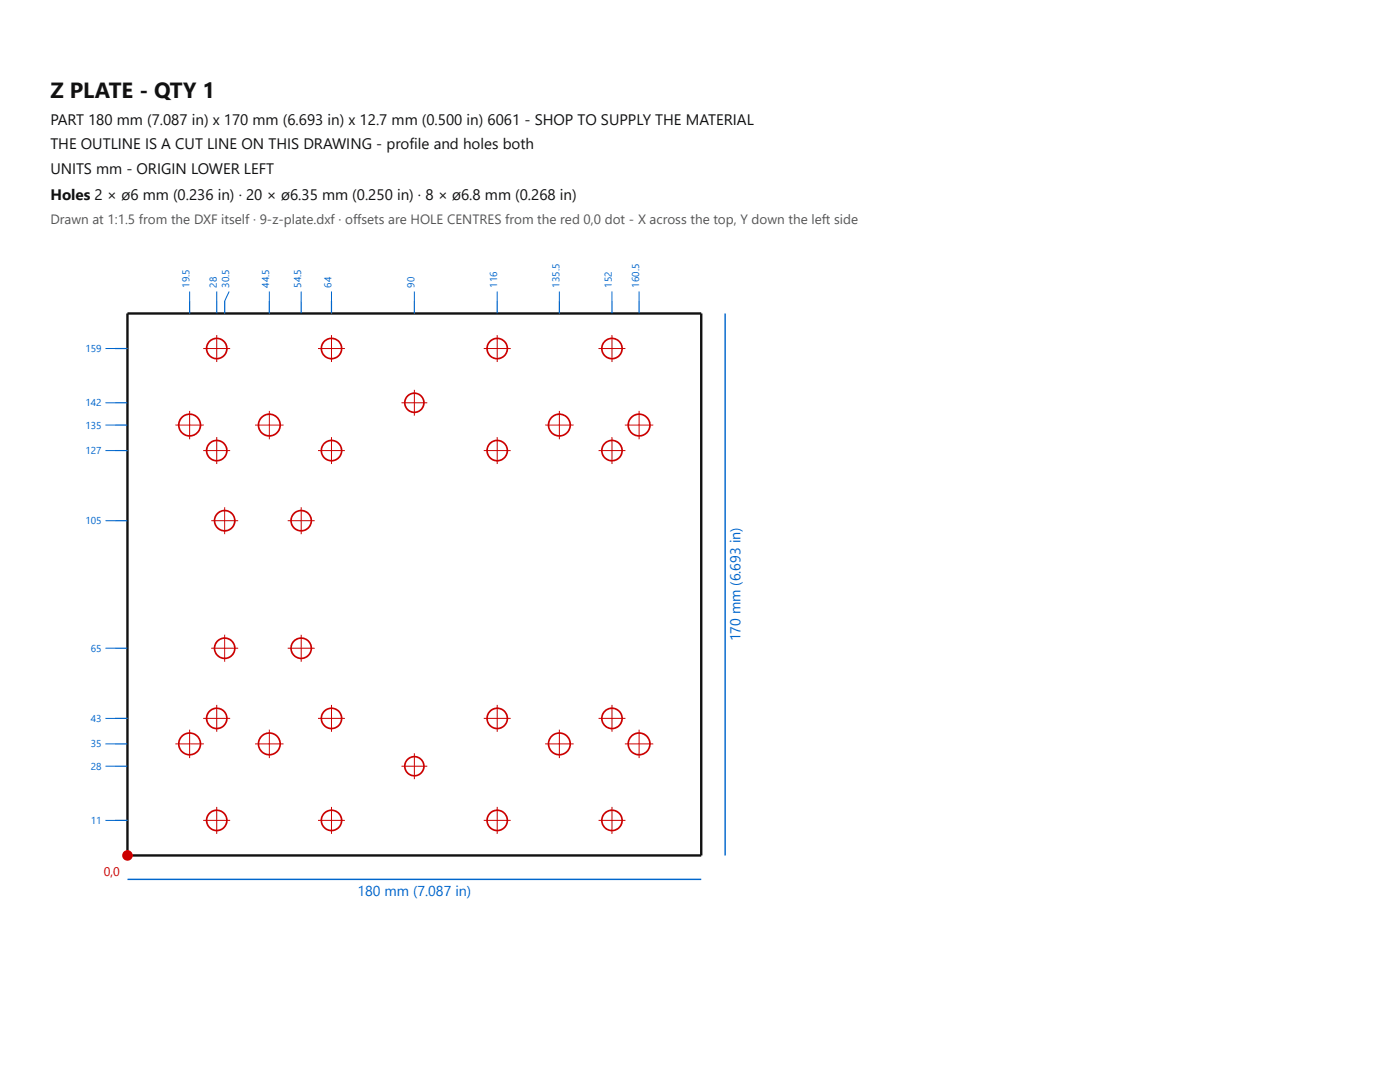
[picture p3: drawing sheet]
<svg xmlns="http://www.w3.org/2000/svg" width="279mm" height="216mm" viewBox="0 0 279 216" stroke-linecap="round" stroke-linejoin="round" font-family="sans-serif">
<path d="M25.4 62.6h114.5v108.1h-114.5z" fill="none" stroke="#111" stroke-width=".48"/>
<g fill="none" stroke="#c00" stroke-width=".33">
<circle cx="43.3" cy="69.5" r="2.02"/>
<circle cx="66.2" cy="69.5" r="2.02"/>
<circle cx="99.2" cy="69.5" r="2.02"/>
<circle cx="122.1" cy="69.5" r="2.02"/>
<circle cx="37.8" cy="84.8" r="2.17"/>
<circle cx="43.3" cy="89.9" r="2.02"/>
<circle cx="53.7" cy="84.8" r="2.17"/>
<circle cx="66.2" cy="89.9" r="2.02"/>
<circle cx="82.7" cy="80.4" r="1.91"/>
<circle cx="99.2" cy="89.9" r="2.02"/>
<circle cx="111.6" cy="84.8" r="2.17"/>
<circle cx="122.1" cy="89.9" r="2.02"/>
<circle cx="127.5" cy="84.8" r="2.17"/>
<circle cx="44.8" cy="103.9" r="2.02"/>
<circle cx="60.1" cy="103.9" r="2.02"/>
<circle cx="44.8" cy="129.3" r="2.02"/>
<circle cx="60.1" cy="129.3" r="2.02"/>
<circle cx="37.8" cy="148.4" r="2.17"/>
<circle cx="43.3" cy="143.3" r="2.02"/>
<circle cx="53.7" cy="148.4" r="2.17"/>
<circle cx="66.2" cy="143.3" r="2.02"/>
<circle cx="82.7" cy="152.9" r="1.91"/>
<circle cx="99.2" cy="143.3" r="2.02"/>
<circle cx="111.6" cy="148.4" r="2.17"/>
<circle cx="122.1" cy="143.3" r="2.02"/>
<circle cx="127.5" cy="148.4" r="2.17"/>
<circle cx="43.3" cy="163.7" r="2.02"/>
<circle cx="66.2" cy="163.7" r="2.02"/>
<circle cx="99.2" cy="163.7" r="2.02"/>
<circle cx="122.1" cy="163.7" r="2.02"/>
</g>
<g fill="none" stroke="#c00" stroke-width=".2">
<path d="M40.6 69.5h5.3M43.3 66.9v5.3M63.5 69.5h5.3M66.2 66.9v5.3M82.7 77.8v5.1M96.5 69.5h5.4M99.2 66.9v5.3M119.4 69.5h5.4M122.1 66.9v5.3M35 84.8h5.7M37.8 82v5.6M40.6 89.9h5.3"/>
<path d="M43.3 87.2v5.4M50.9 84.8h5.7M53.7 82v5.6M63.5 89.9h5.3M66.2 87.2v5.4M80.1 80.4h5.2M96.5 89.9h5.4M99.2 87.2v5.4M108.8 84.8h5.7M111.6 82v5.6M119.4 89.9h5.4M122.1 87.2v5.4"/>
<path d="M124.7 84.8h5.7M127.5 82v5.6M42.2 103.9h5.3M44.8 101.2v5.4M57.4 103.9h5.4M60.1 101.2v5.4M42.2 129.3h5.3M44.8 126.7v5.3M57.4 129.3h5.4M60.1 126.7v5.3M35 148.4h5.7M37.8 145.6v5.7"/>
<path d="M40.6 143.3h5.3M43.3 140.7v5.3M50.9 148.4h5.7M53.7 145.6v5.7M63.5 143.3h5.3M66.2 140.7v5.3M80.1 152.9h5.2M82.7 150.3v5.2M96.5 143.3h5.4M99.2 140.7v5.3M108.8 148.4h5.7M111.6 145.6v5.7"/>
<path d="M119.4 143.3h5.4M122.1 140.7v5.3M124.7 148.4h5.7M127.5 145.6v5.7M40.6 163.7h5.3M43.3 161v5.4M63.5 163.7h5.3M66.2 161v5.4M96.5 163.7h5.4M99.2 161v5.4M119.4 163.7h5.4M122.1 161v5.4"/>
</g>
<path d="M144.7 62.6v108.1M25.4 175.5h114.5" fill="none" stroke="#06c" stroke-width=".29"/>
<circle cx="25.4" cy="170.7" r="1.05" fill="#c00"/>
<g fill="none" stroke="#06c" stroke-width=".24">
<path d="M23 69.5h2.4M37.8 60.1v2.5M43.3 60.1v2.5M44.8 60.1v2.5M53.7 60.1v2.5M60.1 60.1v2.5M66.2 60.1v2.5M82.7 60.1v2.5M99.2 60.1v2.5M111.6 60.1v2.5M122.1 60.1v2.5M127.5 60.1v2.5"/>
<path d="M23 80.4h2.4M23 84.8h2.4M23 89.9h2.4M23 103.9h2.4M23 129.3h2.4M23 143.3h2.4M23 148.4h2.4M23 152.9h2.4M23 163.7h2.4"/>
</g>
<g fill="none" stroke="#06c" stroke-width=".2">
<path d="M37.8 58.2v1.9M43.3 58.2v1.9M45.7 58.2l-.9 1.9M53.7 58.2v1.9M60.1 58.2v1.9M66.2 58.2v1.9M82.7 58.2v1.9M99.2 58.2v1.9M111.6 58.2v1.9M122.1 58.2v1.9M127.5 58.2v1.9M21 69.5h2"/>
<path d="M21 80.4h2M21 84.8h2M21 89.9h2M21 103.9h2M21 129.3h2M21 143.3h2M21 148.4h2M21 152.9h2M21 163.7h2"/>
</g>
<text font-size="4.4" fill="#111" x="10.1" y="19.6">Z PLATE - QTY 1</text>
<g font-size="3" fill="#111">
<text x="10.1" y="25">PART 180 mm (7.087 in) x 170 mm (6.693 in) x 12.7 mm (0.500 in) 6061 - SHOP TO SUPPLY THE MATERIAL</text>
<text x="10.1" y="29.7">THE OUTLINE IS A CUT LINE ON THIS DRAWING - profile and holes both</text>
<text x="10.1" y="34.8">UNITS mm - ORIGIN LOWER LEFT</text>
<text x="10.1" y="39.8">Holes 2 × ø6 mm (0.236 in) · 20 × ø6.35 mm (0.250 in) · 8 × ø6.8 mm (0.268 in)</text>
</g>
<g font-size="2.9" fill="#06c">
<text x="147.8" y="128" transform="rotate(-90 147.8 128)">170 mm (6.693 in)</text>
<text x="71.3" y="178.7">180 mm (7.087 in)</text>
</g>
<text font-size="2.7" fill="#555" x="10.1" y="44.6">Drawn at 1:1.5 from the DXF itself · 9-z-plate.dxf · offsets are HOLE CENTRES from the red 0,0 dot - X across the top, Y down the left side</text>
<text font-size="2.5" fill="#c00" x="20.7" y="174.7">0,0</text>
<g font-size="2" fill="#06c">
<text x="37.8" y="57.4" transform="rotate(-90 37.8 57.4)">19.5</text>
<text x="43.3" y="57.4" transform="rotate(-90 43.3 57.4)">28</text>
<text x="45.7" y="57.4" transform="rotate(-90 45.7 57.4)">30.5</text>
<text x="53.7" y="57.4" transform="rotate(-90 53.7 57.4)">44.5</text>
<text x="60.1" y="57.4" transform="rotate(-90 60.1 57.4)">54.5</text>
<text x="66.2" y="57.4" transform="rotate(-90 66.2 57.4)">64</text>
<text x="82.7" y="57.4" transform="rotate(-90 82.7 57.4)">90</text>
<text x="99.2" y="57.4" transform="rotate(-90 99.2 57.4)">116</text>
<text x="111.6" y="57.4" transform="rotate(-90 111.6 57.4)">135.5</text>
<text x="122.1" y="57.4" transform="rotate(-90 122.1 57.4)">152</text>
<text x="127.5" y="57.4" transform="rotate(-90 127.5 57.4)">160.5</text>
<text x="17" y="70.3">159</text>
<text x="17" y="81.1">142</text>
<text x="17" y="85.5">135</text>
<text x="17" y="90.6">127</text>
<text x="17" y="104.6">105</text>
<text x="18.1" y="130.1">65</text>
<text x="18.1" y="144.1">43</text>
<text x="18.1" y="149.1">35</text>
<text x="18.1" y="153.6">28</text>
<text x="18.1" y="164.4">11</text>
</g>
</svg>
